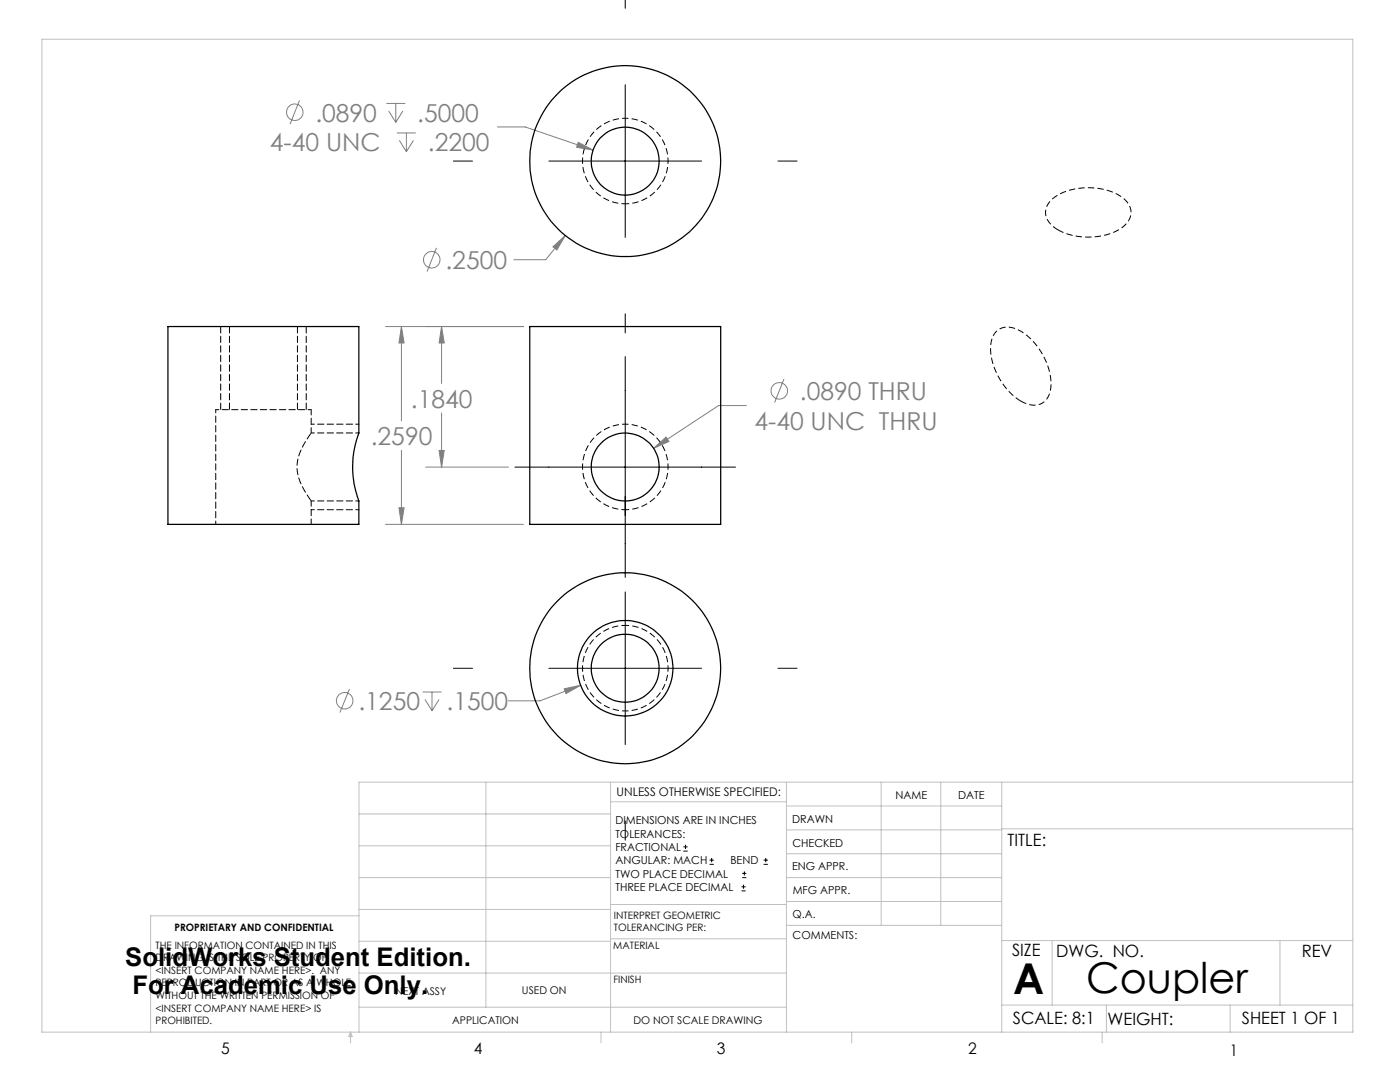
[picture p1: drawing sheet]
<svg xmlns="http://www.w3.org/2000/svg" width="279mm" height="216mm" viewBox="0 0 279 216" stroke-linecap="round" stroke-linejoin="round" font-family="sans-serif">
<g fill="none" stroke="#808080" stroke-width=".2">
<path d="M59.8 20l-1.9 4.8M77.1 20.6h3.8M77.6 22.2l1.4 2.2M79 20.6v3.8M79.2 26.5h3.8M79.7 28l1.4 2.3M80.4 22.2l-1.4 2.2M81.1 26.5v3.8M82.5 28l-1.4 2.3M99.3 25.3h5.5l13.6 4.7M115.4 28.4l3 1.6-3.3-.6zM87.1 49.5l-1.9 4.7"/>
<path d="M110.3 49.2l2.5-2.2-1.7 2.9zM112.8 47l-3.9 4.8h-6.3M76.9 65.2h27.6M80.1 65.2l.5 3.2h-1zM80.1 65.2v18.8M88.1 65.2l.6 3.2h-1.1zM88.1 65.2v11.3M156.5 75.6l-1.9 4.7M80.1 89.9v14.7M84.9 93.2h16.6M87.6 89.9h1.1l-.6 3.3zM88.1 82.4v10.8"/>
<path d="M130.4 89.5l2.5-2.3 .6 .9zM148.9 80.9h-5.5l-13 8.6M76.9 104.6h27.6M79.6 101.3h1l-.5 3.3zM69.7 137.5l-1.9 4.7M84.3 138.1h3.8M84.8 139.6l1.4 2.2M86.2 138.1v3.7M87.6 139.6l-1.4 2.2M112.6 137.4l3.3-.7-2.9 1.7zM115.9 136.7l-8.1 3.1h-6.4"/>
<circle cx="58.8" cy="22.4" r="1.65"/>
<circle cx="86.2" cy="51.8" r="1.65"/>
<circle cx="155.5" cy="78" r="1.65"/>
<circle cx="68.8" cy="139.8" r="1.65"/>
</g>
<g fill="none" stroke="#000" stroke-width=".2">
<path d="M124.8 -.1v1.8M124.8 16.9v30.5M90.5 32.1h3.8M109.5 32.1h30.5M155.3 32.1h3.8M124.8 62.6v3.8M124.8 71.2v44M102.8 93.2h44M124.8 118.1v30.5M90.5 133.4h3.8M109.5 133.4h30.5M155.3 133.4h3.8"/>
<path d="M124.8 163.8v3.8M136.4 169.8h.8M136.4 169h.8M136.8 168.6v.8M141.6 172.5h.9M141.6 171.6h.9M142 171.2v.8M148 177.8h.8M148 177h.8M148.1 175.1h.8M148.1 174.3h.8M148.4 176.5v.8"/>
<path d="M148.6 173.9v.8M152.4 172.5h.8M152.4 171.6h.8M152.8 171.2v.8"/>
</g>
<path d="M124.8 40.7a8.5 8.5 0 0 1-7.5-12.6 8.5 8.5 0 0 1 14.6-.7 8.5 8.5 0 0 1-6.3 13.2l-.8 .1M124.8 101.7a8.5 8.5 0 0 1-7.5-12.6 8.5 8.5 0 0 1 14.6-.7 8.5 8.5 0 0 1-6.3 13.3h-.8M124.8 124.8a8.5 8.5 0 0 0-7.5 12.5 8.5 8.5 0 0 0 14.6 .8 8.5 8.5 0 0 0-6.3-13.3h-.8" fill="none" stroke="#000" stroke-width=".2" stroke-dasharray="1.3 .6" stroke-dashoffset=".5" stroke-linecap="butt"/>
<path d="M211.2 45.9a3.8 3.8 0 0 1-2.3-4.7 7.6 7.6 0 0 1 6.1-3.6 11.9 11.9 0 0 1 9.6 2.3 3.3 3.3 0 0 1-.6 5.5 13 13 0 0 1-12.8 .5M203.7 80a12.9 12.9 0 0 1-5.9-11.6 3.4 3.4 0 0 1 5.2-2.7 12.8 12.8 0 0 1 6.7 11.9 3.4 3.4 0 0 1-5.4 2.7l-.6-.3" fill="none" stroke="#000" stroke-width=".2" stroke-dasharray="1.3 .6" stroke-dashoffset=".1" stroke-linecap="butt"/>
<g fill="none" stroke="#c0c0c0" stroke-width=".2">
<path d="M8.4 7.8h261.6v198.2h-261.6zM97 156.1v44.9M121.8 156.1v49.9M121.8 160h35.2M157 156.1v49.9M175.9 156.1v28.5M187.7 156.1v28.5M199.9 156.1v49.9M270 156.1h-198.4v49.9M71.6 175.1h50.2M71.6 168.8h50.2M71.6 162.4h50.2"/>
<path d="M157 170.4h42.9M157 165.6h42.9M157 160.8h42.9M157 175.1h42.9M157 179.9h42.9M199.9 165.4h70.1M71.6 194.2h85.4M71.6 187.8h50.2M71.6 181.5h50.2M71.6 182.7h-41.5v23.3M121.8 187.3h35.2M121.8 180.5h35.2"/>
<path d="M157 184.6h42.9M199.9 187.7h70.1M210 187.7v12.9M255.4 187.7v12.9M70 206v2.1M70 206l.3 .8h-.7zM71.6 201h85.4M119.9 206v2.1M170 206v2.1M199.9 200.6h70.1M220 206v2.1M220.8 200.6v5.4"/>
<path d="M245.5 200.6v5.4"/>
</g>
<path d="M71.6 84.6h-9.5M71.6 101.7h-9.5" fill="none" stroke="#000" stroke-width=".2" stroke-dasharray="1.3 .6" stroke-dashoffset=".6"/>
<path d="M44 65.1v16.6M61.1 65.1v16.6" fill="none" stroke="#000" stroke-width=".2" stroke-dasharray="1.3 .6" stroke-dashoffset="-.1"/>
<path d="M130.4 89.5l3.1-1.4-.6-.9zM87.6 89.9h1.1l-.6 3.3zM88.1 65.2l.6 3.2h-1.1zM80.1 65.2l.5 3.2h-1zM79.6 101.3h1l-.5 3.3zM112.6 137.4l.4 1 2.9-1.7zM115.4 28.4l-.3 1 3.3 .6zM110.3 49.2l.8 .7 1.7-2.9z" fill="#808080"/>
<g fill="none" stroke="#000" stroke-width=".25">
<path d="M33.5 65.2h38.1v21.2a19.2 19.2 0 0 0 0 13.6v4.6h-38.1zM105.7 65.2h38.1v39.4h-38.1z"/>
<circle cx="124.8" cy="32.2" r="6.8"/>
<circle cx="124.8" cy="32.1" r="19"/>
<circle cx="124.8" cy="93.2" r="6.8"/>
<circle cx="124.8" cy="133.3" r="19"/>
<circle cx="124.8" cy="133.3" r="9.5"/>
<circle cx="124.8" cy="133.3" r="6.8"/>
</g>
<path d="M43.1 81.7v22.9M62.1 100h9.5M62.1 81.7h-19M71.6 86.4h-9.5" fill="none" stroke="#000" stroke-width=".2" stroke-dasharray="1.3 .6" stroke-dashoffset=".6"/>
<path d="M45.8 65.1v16.6M59.4 81.7v-16.6M62.1 86.4a16.4 16.4 0 0 0-2.7 5.6 10 10 0 0 0 2 7l.7 .9" fill="none" stroke="#000" stroke-width=".2" stroke-dasharray="1.3 .6" stroke-dashoffset="-.1"/>
<path d="M62.1 86.4v-4.7M62.1 104.6v-4.7" fill="none" stroke="#000" stroke-width=".2" stroke-dasharray="1.3 .6" stroke-dashoffset=".2"/>
<g font-size="8.5">
<text x="202.2" y="198.3">A</text>
<text x="216.8" y="198.1">Coupler</text>
</g>
<g font-size="5.1">
<text x="25" y="192.7">SolidWorks Student Edition.</text>
<text x="26.4" y="198.3">For Academic Use Only.</text>
</g>
<g font-size="4.9" fill="#808080">
<text x="62.9" y="24.3">.0890</text>
<text x="83.3" y="24.3">.5000</text>
<text x="53.9" y="30.1">4-40 UNC</text>
<text x="85.4" y="30.1">.2200</text>
<text x="88.9" y="53.7">.2500</text>
<text x="82" y="81.3">.1840</text>
<text x="159.6" y="79.8">.0890 THRU</text>
<text x="74" y="88.8">.2590</text>
<text x="150.6" y="85.7">4-40 UNC THRU</text>
<text x="71.5" y="141.7">.1250</text>
<text x="89.1" y="141.7">.1500</text>
</g>
<g font-size="3.4">
<text x="201.1" y="168.8">TITLE:</text>
<text x="202" y="190.8">SIZE</text>
<text x="210.8" y="190.9">DWG. NO.</text>
<text x="259.8" y="191">REV</text>
<text x="202.1" y="204.4">SCALE: 8:1</text>
<text x="221" y="204.5">WEIGHT:</text>
<text x="247.8" y="204.4">SHEET 1 OF 1</text>
</g>
<g font-size="3.2">
<text x="44.2" y="210.4">5</text>
<text x="94.6" y="210.3">4</text>
<text x="143.1" y="210.4">3</text>
<text x="193.2" y="210.3">2</text>
<text x="245.4" y="210.6">1</text>
</g>
<text font-size="2.4" x="123.1" y="158.9">UNLESS OTHERWISE SPECIFIED:</text>
<g font-size="2.2">
<text x="178.7" y="159.4">NAME</text>
<text x="191.2" y="159.4">DATE</text>
<text x="122.8" y="164.5">DIMENSIONS ARE IN INCHES</text>
<text x="122.8" y="167.1">TOLERANCES:</text>
<text x="158.1" y="164.2">DRAWN</text>
<text x="122.8" y="169.8">FRACTIONAL</text>
<text x="122.8" y="172.5">ANGULAR: MACH</text>
<text x="145.8" y="172.5">BEND</text>
<text x="158.1" y="173.7">ENG APPR.</text>
<text x="158.2" y="169.1">CHECKED</text>
<text x="122.8" y="175.1">TWO PLACE DECIMAL</text>
<text x="122.8" y="177.8">THREE PLACE DECIMAL</text>
<text x="158.2" y="178.4">MFG APPR.</text>
<text x="158.2" y="183.2">Q.A.</text>
<text x="158.2" y="187.4">COMMENTS:</text>
</g>
<g font-size="2.1">
<text x="78.8" y="198.5">NEXT ASSY</text>
<text x="104.2" y="198.4">USED ON</text>
<text x="90.2" y="204.3">APPLICATION</text>
<text x="126.4" y="204.3">DO NOT SCALE DRAWING</text>
</g>
<g font-size="2">
<text x="34.8" y="185.7">PROPRIETARY AND CONFIDENTIAL</text>
<text x="122.5" y="183.3">INTERPRET GEOMETRIC</text>
<text x="122.5" y="185.9">TOLERANCING PER:</text>
<text x="31.1" y="189.3">THE INFORMATION CONTAINED IN THIS</text>
<text x="31.1" y="191.8">DRAWING IS THE SOLE PROPERTY OF</text>
<text x="122.4" y="189.4">MATERIAL</text>
<text x="31.1" y="194.3">&lt;INSERT COMPANY NAME HERE&gt;. ANY</text>
<text x="31.1" y="196.8">REPRODUCTION IN PART OR AS A WHOLE</text>
<text x="122.4" y="196.2">FINISH</text>
<text x="31.1" y="199.4">WITHOUT THE WRITTEN PERMISSION OF</text>
<text x="31.1" y="201.9">&lt;INSERT COMPANY NAME HERE&gt; IS</text>
<text x="31.1" y="204.4">PROHIBITED.</text>
</g>
</svg>
